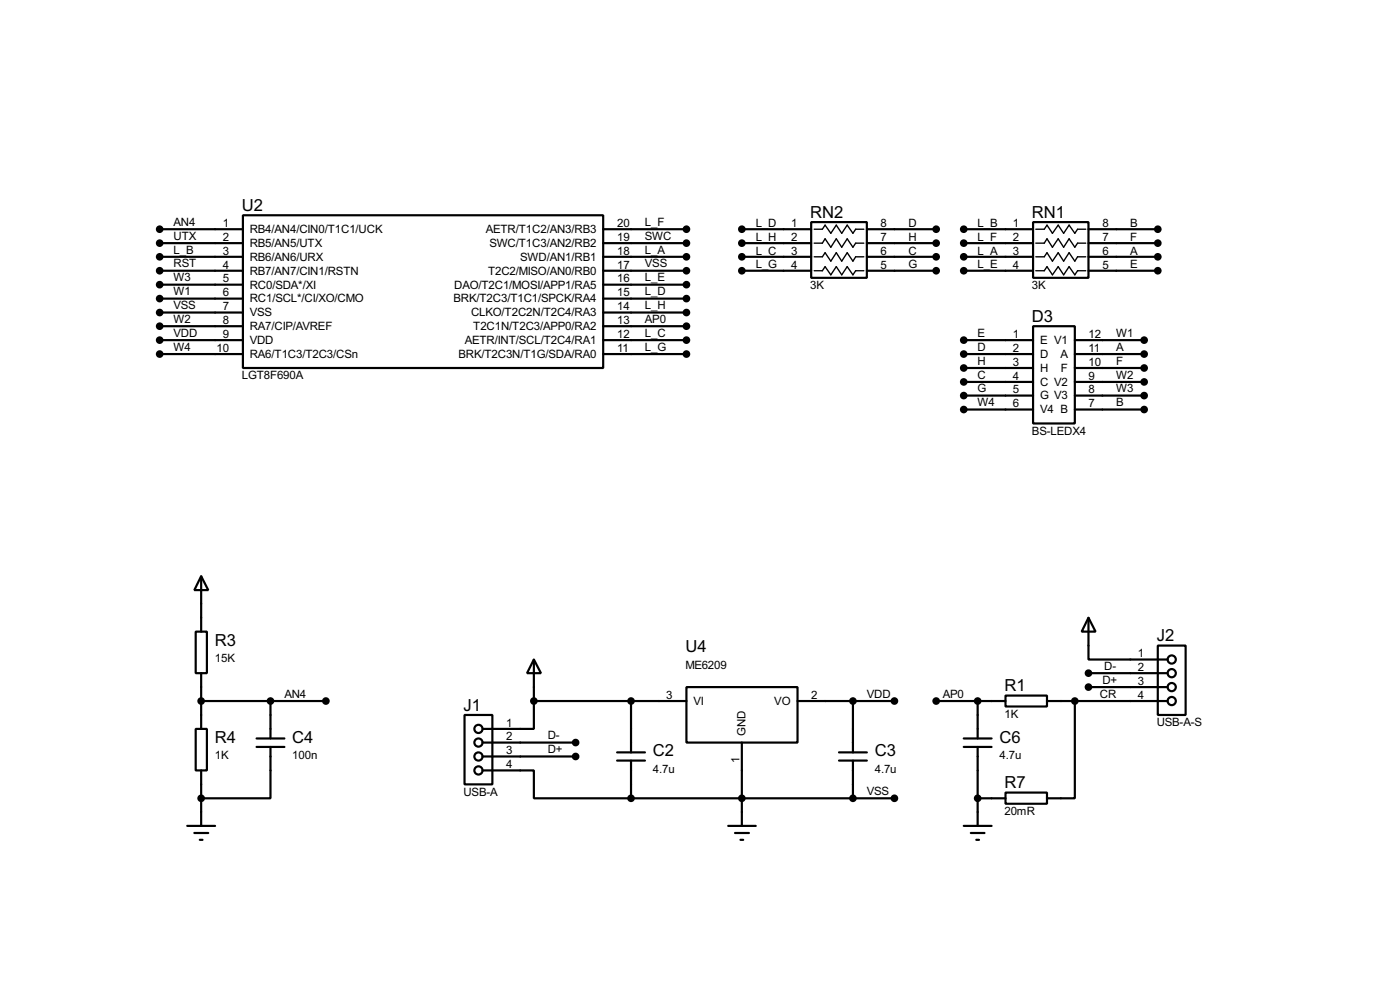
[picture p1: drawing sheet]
<svg xmlns="http://www.w3.org/2000/svg" width="256mm" height="180mm" viewBox="0 0 256 180" stroke-linecap="round" stroke-linejoin="round" font-family="sans-serif">
<g fill="none" stroke="#000" stroke-width=".4">
<path d="M44.5 39.4h66v28h-66zM29.3 49.6h15.2M29.3 47h15.2M29.3 44.5h15.2M29.3 42h15.2M29.3 57.2h15.2M29.3 59.7h15.2M29.3 52.1h15.2M29.3 54.7h15.2M110.5 49.6h15.3M110.5 47h15.3M110.5 44.5h15.3"/>
<path d="M110.5 42h15.3M110.5 57.2h15.3M110.5 59.7h15.3M110.5 52.1h15.3M110.5 54.7h15.3M135.9 49.6h12.7M135.9 47h12.7M135.9 44.5h12.7M135.9 42h12.7M148.6 40.7h10.2v10.2h-10.2zM158.8 49.6h12.7M158.8 47h12.7"/>
<path d="M158.8 44.5h12.7M158.8 42h12.7M176.6 49.6h12.7M176.6 47h12.7M176.6 44.5h12.7M176.6 42h12.7M189.3 40.7h10.1v10.2h-10.1zM189.3 59.7h7.6v17.8h-7.6zM199.4 49.6h12.7M199.4 47h12.7M199.4 44.5h12.7M199.4 42h12.7"/>
<path d="M29.3 62.3h15.2M29.3 64.8h15.2M110.5 62.3h15.3M110.5 64.8h15.3M176.6 62.3h12.7M176.6 64.8h12.7M176.6 67.4h12.7M176.6 69.9h12.7M176.6 72.4h12.7M176.6 75h12.7M196.9 62.3h12.7M196.9 64.8h12.7"/>
<path d="M196.9 67.4h12.7M196.9 69.9h12.7M196.9 72.4h12.7M196.9 75h12.7M35.9 115.6h2v7.6h-2zM36.9 105.5l1.3 2.5h-2.6zM36.9 105.5v10.1M199.4 113.1l1.3 2.5h-2.5zM199.4 113.1v7.6h14.5M212.1 118.2h5.1v12.7h-5.1zM35.9 133.4h2v7.6h-2zM36.9 128.3h22.8"/>
<path d="M36.9 123.2v10.2M47 136.7h5.1M47 135.2h5.1M49.6 136.7v9.4h-12.7M49.6 128.3v6.9M85.1 130.9h5.1v12.7h-5.1zM88.4 135.9h17.1M88.4 138.5h17.1M97.8 120.7l1.3 2.5h-2.5zM97.8 128.3v5.1h-9.4M97.8 128.3h28M97.8 120.7v7.6"/>
<path d="M113.1 139.2h5.1M113.1 137.7h5.1M115.6 128.3v9.4M115.6 139.2v6.9M125.8 125.8h20.3v10.1h-20.3zM135.9 135.9v15.3M146.1 128.3h17.8M153.7 139.2h5.1M153.7 137.7h5.1M156.3 128.3v9.4M156.3 139.2v6.9M171.5 128.3h12.7"/>
<path d="M176.6 136.7h5.1M176.6 135.2h5.1M179.1 128.3v6.9M179.1 136.7v14.5M184.2 127.3h7.6v2h-7.6zM191.8 128.3h22.1M196.9 128.3v17.8h-5.1M199.4 125.8h14.5M199.4 123.2h14.5M34.3 151.2h5.1M35.6 152.5h2.6M36.6 153.7h.5"/>
<path d="M36.9 141v10.2M88.4 141h9.4v5.1h17.8M115.6 146.1h48.3M133.4 151.2h5.1M134.7 152.5h2.5M135.7 153.7h.5M176.6 151.2h5.1M177.9 152.5h2.5M178.9 153.7h.5M179.1 146.1h5.1M184.2 145.1h7.6v2h-7.6z"/>
<circle cx="87.6" cy="138.5" r=".75"/>
<circle cx="87.6" cy="135.9" r=".75"/>
<circle cx="87.6" cy="133.4" r=".75"/>
<circle cx="214.6" cy="123.2" r=".75"/>
<circle cx="214.6" cy="125.8" r=".75"/>
<circle cx="214.6" cy="128.3" r=".75"/>
<circle cx="214.6" cy="120.7" r=".75"/>
<circle cx="87.6" cy="141" r=".75"/>
</g>
<path d="M149.2 42h1.5l.5-.8 1 1.5 1-1.5 1 1.5 1-1.5 1.1 1.5 .5-.7h1.5M149.2 44.5h1.5l.5-.8 1 1.6 1-1.6 1 1.6 1-1.6 1.1 1.6 .5-.8h1.5M149.2 47h1.5l.5-.7 1 1.5 1-1.5 1 1.5 1-1.5 1.1 1.5 .5-.8h1.5M149.2 49.6h1.5l.5-.8 1 1.5 1-1.5 1 1.5 1-1.5 1.1 1.5 .5-.7h1.5M189.8 42h1.5l.5-.8 1 1.5 1.1-1.5 1 1.5 1-1.5 1 1.5 .5-.7h1.5M189.8 44.5h1.5l.5-.8 1 1.6 1.1-1.6 1 1.6 1-1.6 1 1.6 .5-.8h1.5M189.8 47h1.5l.5-.7 1 1.5 1.1-1.5 1 1.5 1-1.5 1 1.5 .5-.8h1.5M189.8 49.6h1.5l.5-.8 1 1.5 1.1-1.5 1 1.5 1-1.5 1 1.5 .5-.7h1.5" fill="none" stroke="#000" stroke-width=".25"/>
<g fill="#000" stroke="#000" stroke-width=".4">
<circle cx="29.2" cy="57.2" r=".5"/>
<circle cx="29.2" cy="42" r=".5"/>
<circle cx="29.2" cy="52.1" r=".5"/>
<circle cx="29.2" cy="59.7" r=".5"/>
<circle cx="29.2" cy="47" r=".5"/>
<circle cx="29.2" cy="44.5" r=".5"/>
<circle cx="29.2" cy="54.7" r=".5"/>
<circle cx="29.2" cy="49.6" r=".5"/>
<circle cx="125.7" cy="42" r=".5"/>
<circle cx="125.7" cy="49.6" r=".5"/>
<circle cx="125.7" cy="54.7" r=".5"/>
<circle cx="125.7" cy="57.2" r=".5"/>
<circle cx="125.7" cy="52.1" r=".5"/>
<circle cx="125.7" cy="47" r=".5"/>
<circle cx="125.7" cy="44.5" r=".5"/>
<circle cx="125.7" cy="59.7" r=".5"/>
<circle cx="135.9" cy="44.5" r=".5"/>
<circle cx="135.9" cy="42" r=".5"/>
<circle cx="135.9" cy="47" r=".5"/>
<circle cx="135.9" cy="49.6" r=".5"/>
<circle cx="171.5" cy="44.5" r=".5"/>
<circle cx="171.5" cy="49.6" r=".5"/>
<circle cx="171.5" cy="47" r=".5"/>
<circle cx="171.5" cy="42" r=".5"/>
<circle cx="176.5" cy="44.5" r=".5"/>
<circle cx="176.5" cy="42" r=".5"/>
<circle cx="176.5" cy="49.6" r=".5"/>
<circle cx="176.5" cy="47" r=".5"/>
<circle cx="212.1" cy="42" r=".5"/>
<circle cx="212.1" cy="49.6" r=".5"/>
<circle cx="212.1" cy="47" r=".5"/>
<circle cx="212.1" cy="44.5" r=".5"/>
<circle cx="29.2" cy="64.8" r=".5"/>
<circle cx="29.2" cy="62.3" r=".5"/>
<circle cx="125.7" cy="62.3" r=".5"/>
<circle cx="125.7" cy="64.8" r=".5"/>
<circle cx="176.5" cy="64.8" r=".5"/>
<circle cx="176.5" cy="69.9" r=".5"/>
<circle cx="176.5" cy="62.3" r=".5"/>
<circle cx="176.5" cy="72.4" r=".5"/>
<circle cx="176.5" cy="75" r=".5"/>
<circle cx="176.5" cy="67.4" r=".5"/>
<circle cx="209.6" cy="62.3" r=".5"/>
<circle cx="209.6" cy="72.4" r=".5"/>
<circle cx="209.6" cy="75" r=".5"/>
<circle cx="209.6" cy="67.4" r=".5"/>
<circle cx="209.6" cy="64.8" r=".5"/>
<circle cx="209.6" cy="69.9" r=".5"/>
<circle cx="36.8" cy="128.3" r=".5"/>
<circle cx="49.5" cy="128.3" r=".5"/>
<circle cx="59.7" cy="128.3" r=".5"/>
<circle cx="97.8" cy="128.3" r=".5"/>
<circle cx="105.4" cy="138.5" r=".5"/>
<circle cx="105.4" cy="135.9" r=".5"/>
<circle cx="115.6" cy="128.3" r=".5"/>
<circle cx="156.2" cy="128.3" r=".5"/>
<circle cx="163.8" cy="128.3" r=".5"/>
<circle cx="171.5" cy="128.3" r=".5"/>
<circle cx="179.1" cy="128.3" r=".5"/>
<circle cx="196.9" cy="128.3" r=".5"/>
<circle cx="199.4" cy="123.2" r=".5"/>
<circle cx="199.4" cy="125.8" r=".5"/>
<circle cx="36.8" cy="146.1" r=".5"/>
<circle cx="115.6" cy="146.1" r=".5"/>
<circle cx="135.9" cy="146.1" r=".5"/>
<circle cx="156.2" cy="146.1" r=".5"/>
<circle cx="163.8" cy="146.1" r=".5"/>
<circle cx="179.1" cy="146.1" r=".5"/>
</g>
<g font-size="3.4">
<text x="44.3" y="38.6">U2</text>
<text x="148.4" y="39.9">RN2</text>
<text x="189.1" y="39.9">RN1</text>
<text x="189.1" y="58.9">D3</text>
<text x="39.4" y="118.2">R3</text>
<text x="125.6" y="119.4">U4</text>
<text x="211.9" y="117.4">J2</text>
<text x="84.9" y="130.1">J1</text>
<text x="184" y="126.5">R1</text>
<text x="39.4" y="136">R4</text>
<text x="53.6" y="136">C4</text>
<text x="183.1" y="136">C6</text>
<text x="119.6" y="138.5">C2</text>
<text x="160.3" y="138.5">C3</text>
<text x="184" y="144.3">R7</text>
</g>
<g font-size="2.4">
<text x="31.8" y="41.3">AN4</text>
<text x="40.8" y="41.6">1</text>
<text x="113.1" y="41.6">20</text>
<text x="118.2" y="41.3">L_F</text>
<text x="138.5" y="41.5">L_D</text>
<text x="145" y="41.6">1</text>
<text x="161.3" y="41.6">8</text>
<text x="166.4" y="41.5">D</text>
<text x="179.1" y="41.5">L_B</text>
<text x="185.6" y="41.6">1</text>
<text x="202" y="41.6">8</text>
<text x="207.1" y="41.5">B</text>
<text x="31.8" y="46.4">L_B</text>
<text x="31.8" y="43.9">UTX</text>
<text x="40.8" y="44.1">2</text>
<text x="40.8" y="46.6">3</text>
<text x="45.8" y="42.7">RB4/AN4/CIN0/T1C1/UCK</text>
<text x="45.8" y="45.2">RB5/AN5/UTX</text>
<text x="45.8" y="47.7">RB6/AN6/URX</text>
<text x="89" y="42.7">AETR/T1C2/AN3/RB3</text>
<text x="89.7" y="45.2">SWC/T1C3/AN2/RB2</text>
<text x="95.3" y="47.7">SWD/AN1/RB1</text>
<text x="113.1" y="44.1">19</text>
<text x="113.1" y="46.6">18</text>
<text x="118.2" y="43.9">SWC</text>
<text x="118.2" y="46.4">L_A</text>
<text x="138.5" y="46.6">L_C</text>
<text x="138.5" y="44.1">L_H</text>
<text x="145" y="44.1">2</text>
<text x="145" y="46.6">3</text>
<text x="161.3" y="46.6">6</text>
<text x="161.3" y="44.1">7</text>
<text x="166.4" y="46.6">C</text>
<text x="166.4" y="44.1">H</text>
<text x="179.1" y="46.6">L_A</text>
<text x="179.1" y="44.1">L_F</text>
<text x="185.6" y="44.1">2</text>
<text x="185.6" y="46.6">3</text>
<text x="202" y="46.6">6</text>
<text x="202" y="44.1">7</text>
<text x="207.1" y="46.6">A</text>
<text x="207.1" y="44.1">F</text>
<text x="31.8" y="49">RST</text>
<text x="31.8" y="51.5">W3</text>
<text x="40.8" y="51.7">5</text>
<text x="40.8" y="49.2">4</text>
<text x="45.8" y="52.8">RC0/SDA*/XI</text>
<text x="45.8" y="50.3">RB7/AN7/CIN1/RSTN</text>
<text x="83.2" y="52.8">DAO/T2C1/MOSI/APP1/RA5</text>
<text x="89.4" y="50.3">T2C2/MISO/AN0/RB0</text>
<text x="113.1" y="49.2">17</text>
<text x="113.1" y="51.7">16</text>
<text x="118.2" y="49">VSS</text>
<text x="118.2" y="51.5">L_E</text>
<text x="138.5" y="49.1">L_G</text>
<text x="145" y="49.2">4</text>
<text x="148.4" y="52.9">3K</text>
<text x="161.3" y="49.2">5</text>
<text x="166.4" y="49.1">G</text>
<text x="179.1" y="49.1">L_E</text>
<text x="185.6" y="49.2">4</text>
<text x="189.1" y="52.9">3K</text>
<text x="202" y="49.2">5</text>
<text x="207.1" y="49.1">E</text>
<text x="31.8" y="56.6">VSS</text>
<text x="31.8" y="59.1">W2</text>
<text x="31.8" y="54">W1</text>
<text x="40.8" y="59.3">8</text>
<text x="40.8" y="54.3">6</text>
<text x="40.8" y="56.8">7</text>
<text x="45.8" y="55.4">RC1/SCL*/CI/XO/CMO</text>
<text x="45.8" y="57.9">VSS</text>
<text x="83.1" y="55.4">BRK/T2C3/T1C1/SPCK/RA4</text>
<text x="86.3" y="57.9">CLKO/T2C2N/T2C4/RA3</text>
<text x="113.1" y="54.3">15</text>
<text x="113.1" y="59.3">13</text>
<text x="113.1" y="56.8">14</text>
<text x="118.2" y="59.1">AP0</text>
<text x="118.2" y="54">L_D</text>
<text x="118.2" y="56.6">L_H</text>
<text x="31.8" y="64.2">W4</text>
<text x="31.8" y="61.7">VDD</text>
<text x="39.7" y="64.4">10</text>
<text x="40.8" y="61.9">9</text>
<text x="45.8" y="65.5">RA6/T1C3/T2C3/CSn</text>
<text x="45.8" y="60.4">RA7/CIP/AVREF</text>
<text x="45.8" y="63">VDD</text>
<text x="84" y="65.5">BRK/T2C3N/T1G/SDA/RA0</text>
<text x="85.2" y="63">AETR/INT/SCL/T2C4/RA1</text>
<text x="86.7" y="60.4">T2C1N/T2C3/APP0/RA2</text>
<text x="113.1" y="61.9">12</text>
<text x="113.1" y="64.4">11</text>
<text x="118.2" y="64.2">L_G</text>
<text x="118.2" y="61.7">L_C</text>
<text x="179.1" y="61.7">E</text>
<text x="179.1" y="64.2">D</text>
<text x="185.6" y="61.9">1</text>
<text x="185.6" y="64.4">2</text>
<text x="190.6" y="63">E V1</text>
<text x="190.6" y="65.5">D</text>
<text x="194.3" y="65.5">A</text>
<text x="199.4" y="64.4">11</text>
<text x="199.4" y="61.9">12</text>
<text x="204.5" y="61.7">W1</text>
<text x="204.5" y="64.2">A</text>
<text x="44.3" y="69.5">LGT8F690A</text>
<text x="179.1" y="71.8">G</text>
<text x="179.1" y="69.3">C</text>
<text x="179.1" y="66.7">H</text>
<text x="185.6" y="67">3</text>
<text x="185.6" y="72">5</text>
<text x="185.6" y="69.5">4</text>
<text x="190.6" y="68.1">H</text>
<text x="190.6" y="70.6">C V2</text>
<text x="194.4" y="68.1">F</text>
<text x="199.4" y="72">8</text>
<text x="199.4" y="69.5">9</text>
<text x="199.4" y="67">10</text>
<text x="204.5" y="66.7">F</text>
<text x="204.5" y="69.3">W2</text>
<text x="204.5" y="71.8">W3</text>
<text x="179.1" y="74.4">W4</text>
<text x="185.6" y="74.6">6</text>
<text x="190.6" y="73.1">G V3</text>
<text x="190.6" y="75.7">V4 B</text>
<text x="199.4" y="74.6">7</text>
<text x="204.5" y="74.4">B</text>
<text x="189.1" y="79.6">BS-LEDX4</text>
<text x="39.4" y="121.1">15K</text>
<text x="125.6" y="122.4">ME6209</text>
<text x="202" y="125.2">D+</text>
<text x="202.3" y="122.6">D-</text>
<text x="208.5" y="120.3">1</text>
<text x="208.5" y="122.8">2</text>
<text x="208.5" y="125.4">3</text>
<text x="52.1" y="127.7">AN4</text>
<text x="122.1" y="127.9">3</text>
<text x="127.1" y="129">VI</text>
<text x="141.9" y="129">VO</text>
<text x="148.6" y="127.9">2</text>
<text x="158.8" y="127.7">VDD</text>
<text x="172.7" y="127.7">AP0</text>
<text x="184" y="131.4">1K</text>
<text x="201.5" y="127.7">CR</text>
<text x="208.5" y="127.9">4</text>
<text x="92.8" y="133">1</text>
<text x="92.8" y="135.5">2</text>
<text x="100.4" y="135.3">D-</text>
<text x="100.4" y="137.9">D+</text>
<text x="136.6" y="134.7" transform="rotate(-90 136.6 134.7)">GND</text>
<text x="211.9" y="133">USB-A-S</text>
<text x="39.4" y="138.9">1K</text>
<text x="53.6" y="138.9">100n</text>
<text x="92.8" y="138.1">3</text>
<text x="92.8" y="140.6">4</text>
<text x="119.6" y="141.5">4.7u</text>
<text x="135.5" y="139.6" transform="rotate(-90 135.5 139.6)">1</text>
<text x="160.3" y="141.5">4.7u</text>
<text x="183.1" y="138.9">4.7u</text>
<text x="84.9" y="145.7">USB-A</text>
<text x="158.8" y="145.5">VSS</text>
<text x="184" y="149.2">20mR</text>
</g>
</svg>
